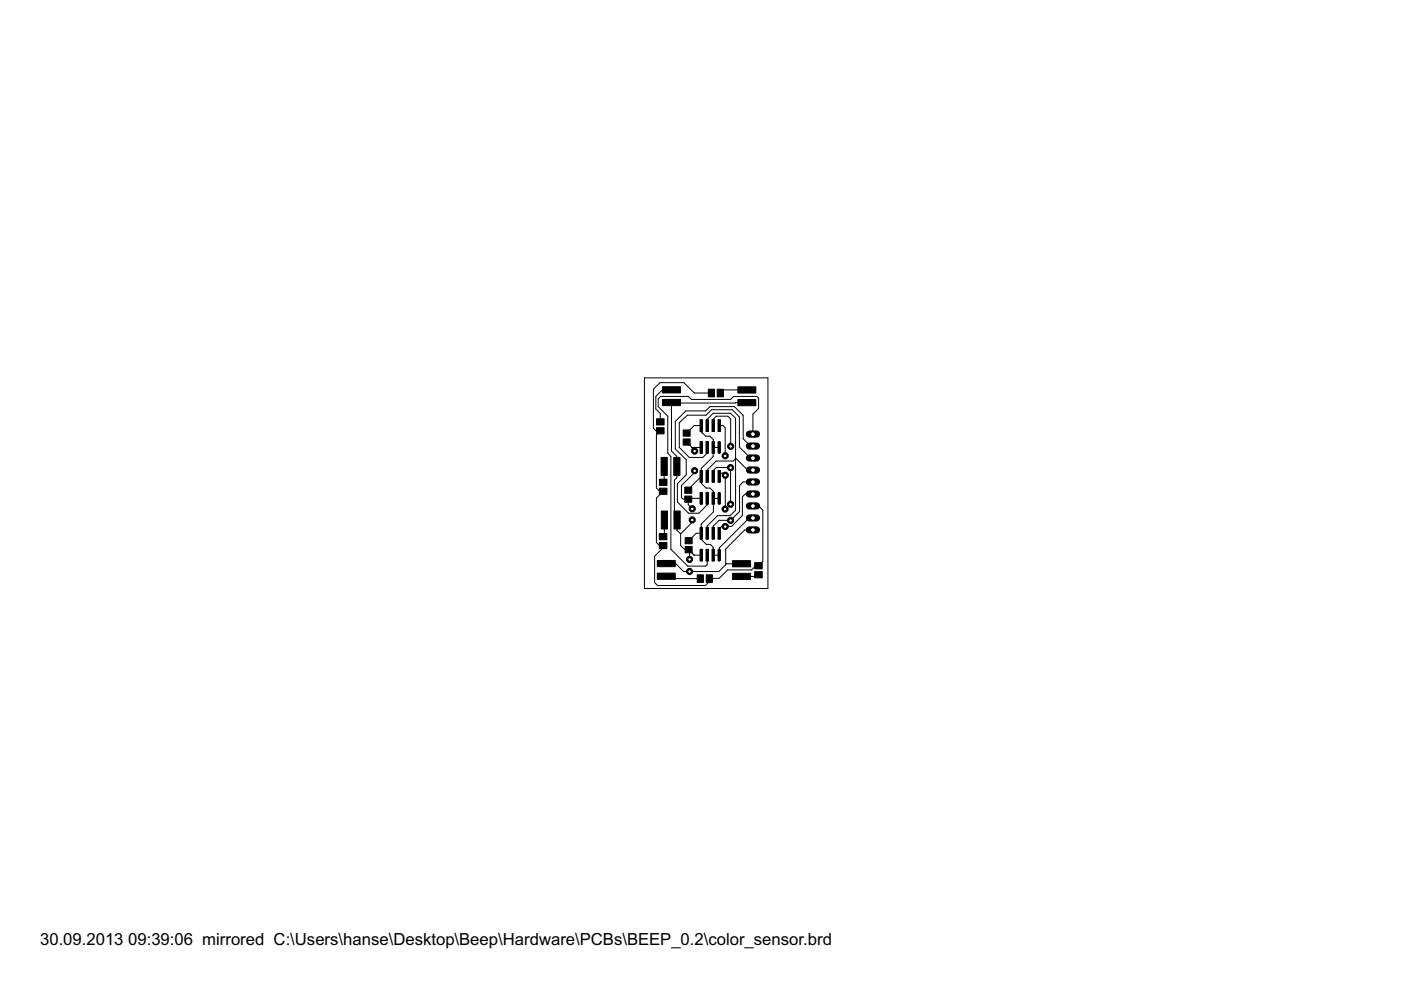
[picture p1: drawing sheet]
<svg xmlns="http://www.w3.org/2000/svg" width="297mm" height="210mm" viewBox="0 0 297 210" stroke-linecap="round" stroke-linejoin="round" font-family="sans-serif">
<g fill="#000" stroke="#000" stroke-width=".21">
<path d="M139.2 88.8h1.6v1.3h-1.6zM139.2 90.7h1.6v1.3h-1.6zM140.5 84.7h3.8v1.3h-3.8zM140.5 82h3.8v1.3h-3.8zM144.8 93.1h1.5v1.3h-1.5zM144.8 91.2h1.5v1.3h-1.5zM148.4 93.6h.5v2.5h-.5zM148.4 89h.5v2.5h-.5zM149.7 89h.5v2.5h-.5zM149.7 93.6h.5v2.5h-.5zM150.2 82.5h1.3v1.6h-1.3zM151 93.6h.5v2.5h-.5z"/>
<path d="M151 89h.5v2.5h-.5zM152.1 82.5h1.3v1.6h-1.3zM152.2 89h.5v2.5h-.5zM156.4 84.7h3.9v1.3h-3.9zM156.4 82h3.9v1.3h-3.9zM139.8 113.1h1.6v1.3h-1.6zM139.8 115h1.6v1.3h-1.6zM139.8 101.6h1.6v1.3h-1.6zM139.8 103.5h1.6v1.3h-1.6zM140.2 97h1.3v3.8h-1.3zM140.2 108.4h1.3v3.8h-1.3zM142.9 97h1.3v3.8h-1.3z"/>
<path d="M142.9 108.4h1.3v3.8h-1.3zM145.2 105.2h1.5v1.3h-1.5zM145.2 103.3h1.5v1.3h-1.5zM145.3 115.9h1.4v1.3h-1.4zM145.3 114h1.4v1.3h-1.4zM148.4 116.5h.5v2.5h-.5zM148.4 111.8h.5v2.5h-.5zM148.4 104.4h.5v2.5h-.5zM148.4 99.8h.5v2.5h-.5zM149.7 111.8h.5v2.5h-.5zM149.7 116.5h.5v2.5h-.5zM149.7 99.8h.5v2.5h-.5z"/>
<path d="M149.7 104.4h.5v2.5h-.5zM151 116.5h.5v2.5h-.5zM151 111.8h.5v2.5h-.5zM151 104.4h.5v2.5h-.5zM151 99.8h.5v2.5h-.5zM152.2 111.8h.5v2.5h-.5zM152.2 99.8h.5v2.5h-.5zM139.4 118.8h3.8v1.3h-3.8zM139.4 121.5h3.8v1.3h-3.8zM147.8 121.9h1.3v1.6h-1.3zM149.7 121.9h1.3v1.6h-1.3zM155.3 118.9h3.8v1.3h-3.8z"/>
<path d="M155.3 121.6h3.8v1.3h-3.8zM160 121.2h1.6v1.3h-1.6zM160 119.3h1.6v1.3h-1.6z"/>
</g>
<g fill="#000" stroke="#000" stroke-width=".21">
<path d="M152.3 93.7l.2-.1 .2 .2v2.1l-.2 .2-.3-.2z" fill-rule="evenodd"/>
<path d="M152.3 116.5h.2l.2 .2v2.1l-.2 .2-.3-.2z" fill-rule="evenodd"/>
<path d="M152.3 104.5l.2-.1 .2 .2v2.1l-.2 .2-.3-.2z" fill-rule="evenodd"/>
</g>
<g fill="none" stroke="#000" stroke-width=".21">
<path d="M139.6 91.8l-.4 .4v11.3l.7 .7h.7l-1.4 1.4v9.4l.6 .7h.8v.4l-1.8 1.8v5.6l.6 .6h10.2l.8-.8v-.7h2.1l1.8-1.8h5l.9-.8h.6l.9-1v-10.8l-.9-.9h-1.2M140 91.3l-.4 .5M140.8 98.9v3.2l-.2 .2M142.4 82.7l-.2 .1h-1.9l-1.3 1.3v2.6l1 1v1.8M143.5 98.9h.1M145.6 93.7l1.1 1.2M145.6 91.8l1.6-1.6h1.5v1.4l.9 .9h.9l.7 .7v3.6l-2.5 2.5v1.7M147.3 99.8v.4l-2.8 2.8v2.5l.3 .3h1.1v1.2l.9 .9M148.7 94.9h-2.1l.7 .7M149.9 90.2v-1.3l1.3-1.3h3.7l1.1 1.1v19.5l-1.2 1.1h-2.7l-2.2 2.2v1.6M149.9 94.9v1.2l-.9 .9h-2.9l-2.1-2.1v-5.3l1.7-1.6h4l1.2-1.1h4.4l1.5 1.5v6.4l2.3 2.3h.5M150.8 83.3h-3.6l-2.2-2.2h-5.1l-1.4 1.4v8.3l1.1 1"/>
<path d="M151.2 94.9h1.3M151.2 90.2v-1.3l.6-.7h2.5l.6 .6v5.8M152.5 90.2h.8l.5 .5v5.9M156 97.2l-.6 .5h-3.6l-1.7 1.8v1.4l-.2 .1M156 97.1l2.5 2.6h1.1M158.3 85.4l-15.9-.1v10.3l1.1 1.1v4.6l-.5 .5v7.9l.6 .6v2.1l.7 .8M158.3 82.7h-4.9l-.7 .6M159.6 92v-4.2l1.2-1.2v-2.2l-.3-.3h-5l-.6 .6h-8.3l-.6-.6h-5.9l-.5 .5v1.6l2 2v7.9l.6 .7v19.7l3.6 3.5h3.8l.3-.3v-2M159.6 94.6h-.5l-1.5-1.6v-4.9l-1.9-1.9h-5.2l-.9 .9h-4.2l-2.2 2.2v5.9l2.3 2.3v3.2l-1.9 1.9v3.8l2.4 2.4h2.2l1.7-1.8v-1.3M140.9 110.3v3.2l-.3 .3M141.3 119.5h1.9l1.7 1.7h7.5l1.5-1.5M144.3 113.2v2.5l.9 .8h.8l1.2 1.2"/>
<path d="M146.6 105.7h2.1M146.6 105.6v.1M146.8 110.2v.5l-2.5 2.5M147.2 117.7h1.5M147.2 117.7l-1-1v1.9M148.7 101l-2.8 2.9M148.7 101v1.5l1 1h.9l.6 .6v1.6M148.7 113.1h-1.1l-1.6 1.5M151.2 105.7h1.3M151.2 105.7l.1 2.8-2.6 2.6v2M151.2 101v-1.2l.7-.7h3v7.8M152.5 101v-.3l.3-.4h.6l.4 .5-.1 7.1"/>
<path d="M157.2 119.5h-3.2l-.1 .2M159.6 109.8h-.7l-6.4 6.4v1.5h-1.3v-1.7l-.6-.6h-.9l-1-1v-1.3M159.6 112.4h-1.7l-4 4v3.3M159.6 102.2h-2.1l-.7 .7v5.5l-1.9 1.9h-2.4l-1.3 1.3v1.5M159.6 104.7h-1.6l-.6 .6v4l-2.3 2.3h-2.1l-.5 .5v1M141.3 122.2l.5 .5h6.7M146.2 121.2h.1M160.8 121.9l-.4 .3h-3.2"/>
</g>
<path d="M158.9 112.4h1.5" fill="none" stroke="#000" stroke-width="1.5"/>
<circle cx="159.6" cy="112.4" r=".51" fill="#fff" stroke="#000" stroke-width=".21"/>
<path d="M158.9 109.8h1.5" fill="none" stroke="#000" stroke-width="1.5"/>
<circle cx="159.6" cy="109.8" r=".51" fill="#fff" stroke="#000" stroke-width=".21"/>
<path d="M158.9 107.3h1.5" fill="none" stroke="#000" stroke-width="1.5"/>
<circle cx="159.6" cy="107.3" r=".51" fill="#fff" stroke="#000" stroke-width=".21"/>
<path d="M158.9 104.7h1.5" fill="none" stroke="#000" stroke-width="1.5"/>
<circle cx="159.6" cy="104.8" r=".51" fill="#fff" stroke="#000" stroke-width=".21"/>
<path d="M158.9 102.2h1.5" fill="none" stroke="#000" stroke-width="1.5"/>
<circle cx="159.6" cy="102.2" r=".51" fill="#fff" stroke="#000" stroke-width=".21"/>
<path d="M158.9 99.7h1.5" fill="none" stroke="#000" stroke-width="1.5"/>
<circle cx="159.6" cy="99.7" r=".51" fill="#fff" stroke="#000" stroke-width=".21"/>
<path d="M158.9 97.1h1.5" fill="none" stroke="#000" stroke-width="1.5"/>
<circle cx="159.6" cy="97.1" r=".51" fill="#fff" stroke="#000" stroke-width=".21"/>
<path d="M158.9 94.6h1.5" fill="none" stroke="#000" stroke-width="1.5"/>
<circle cx="159.6" cy="94.6" r=".51" fill="#fff" stroke="#000" stroke-width=".21"/>
<path d="M158.9 92h1.5" fill="none" stroke="#000" stroke-width="1.5"/>
<circle cx="159.6" cy="92.1" r=".51" fill="#fff" stroke="#000" stroke-width=".21"/>
<circle cx="147.3" cy="95.6" r=".68" fill="#000" stroke="#000" stroke-width=".21"/>
<circle cx="147.3" cy="95.7" r=".38" fill="#fff" stroke="#000" stroke-width=".21"/>
<circle cx="147.3" cy="99.8" r=".68" fill="#000" stroke="#000" stroke-width=".21"/>
<circle cx="147.3" cy="99.8" r=".38" fill="#fff" stroke="#000" stroke-width=".21"/>
<circle cx="146.8" cy="107.9" r=".68" fill="#000" stroke="#000" stroke-width=".21"/>
<circle cx="146.8" cy="107.9" r=".38" fill="#fff" stroke="#000" stroke-width=".21"/>
<circle cx="146.8" cy="110.2" r=".68" fill="#000" stroke="#000" stroke-width=".21"/>
<circle cx="146.8" cy="110.3" r=".38" fill="#fff" stroke="#000" stroke-width=".21"/>
<circle cx="146.2" cy="118.6" r=".68" fill="#000" stroke="#000" stroke-width=".21"/>
<circle cx="146.2" cy="118.6" r=".38" fill="#fff" stroke="#000" stroke-width=".21"/>
<circle cx="146.2" cy="121.2" r=".68" fill="#000" stroke="#000" stroke-width=".21"/>
<circle cx="146.2" cy="121.2" r=".38" fill="#fff" stroke="#000" stroke-width=".21"/>
<circle cx="154.9" cy="110.3" r=".68" fill="#000" stroke="#000" stroke-width=".21"/>
<circle cx="154.9" cy="110.4" r=".38" fill="#fff" stroke="#000" stroke-width=".21"/>
<circle cx="154.9" cy="99.1" r=".68" fill="#000" stroke="#000" stroke-width=".21"/>
<circle cx="154.9" cy="99.2" r=".38" fill="#fff" stroke="#000" stroke-width=".21"/>
<circle cx="154.9" cy="106.9" r=".68" fill="#000" stroke="#000" stroke-width=".21"/>
<circle cx="154.9" cy="106.9" r=".38" fill="#fff" stroke="#000" stroke-width=".21"/>
<circle cx="154.9" cy="94.6" r=".68" fill="#000" stroke="#000" stroke-width=".21"/>
<circle cx="154.9" cy="94.7" r=".38" fill="#fff" stroke="#000" stroke-width=".21"/>
<circle cx="153.8" cy="111.6" r=".68" fill="#000" stroke="#000" stroke-width=".21"/>
<circle cx="153.8" cy="111.7" r=".38" fill="#fff" stroke="#000" stroke-width=".21"/>
<circle cx="153.8" cy="100.8" r=".68" fill="#000" stroke="#000" stroke-width=".21"/>
<circle cx="153.8" cy="100.8" r=".38" fill="#fff" stroke="#000" stroke-width=".21"/>
<circle cx="153.8" cy="96.6" r=".68" fill="#000" stroke="#000" stroke-width=".21"/>
<circle cx="153.8" cy="96.7" r=".38" fill="#fff" stroke="#000" stroke-width=".21"/>
<circle cx="153.7" cy="107.9" r=".68" fill="#000" stroke="#000" stroke-width=".21"/>
<circle cx="153.7" cy="107.9" r=".38" fill="#fff" stroke="#000" stroke-width=".21"/>
<path d="M136.6 80.1h26.2v44.7h-26.2z" fill="none" stroke="#000" stroke-width=".21"/>
<g font-size="4">
<text x="8.5" y="200.4">30.09.2013</text>
<text x="27.2" y="200.4">09:39:06 mirrored C:\Users\hanse\Desktop\Beep\Hardware\PCBs\BEEP_0.2\color_sensor.brd</text>
</g>
</svg>
